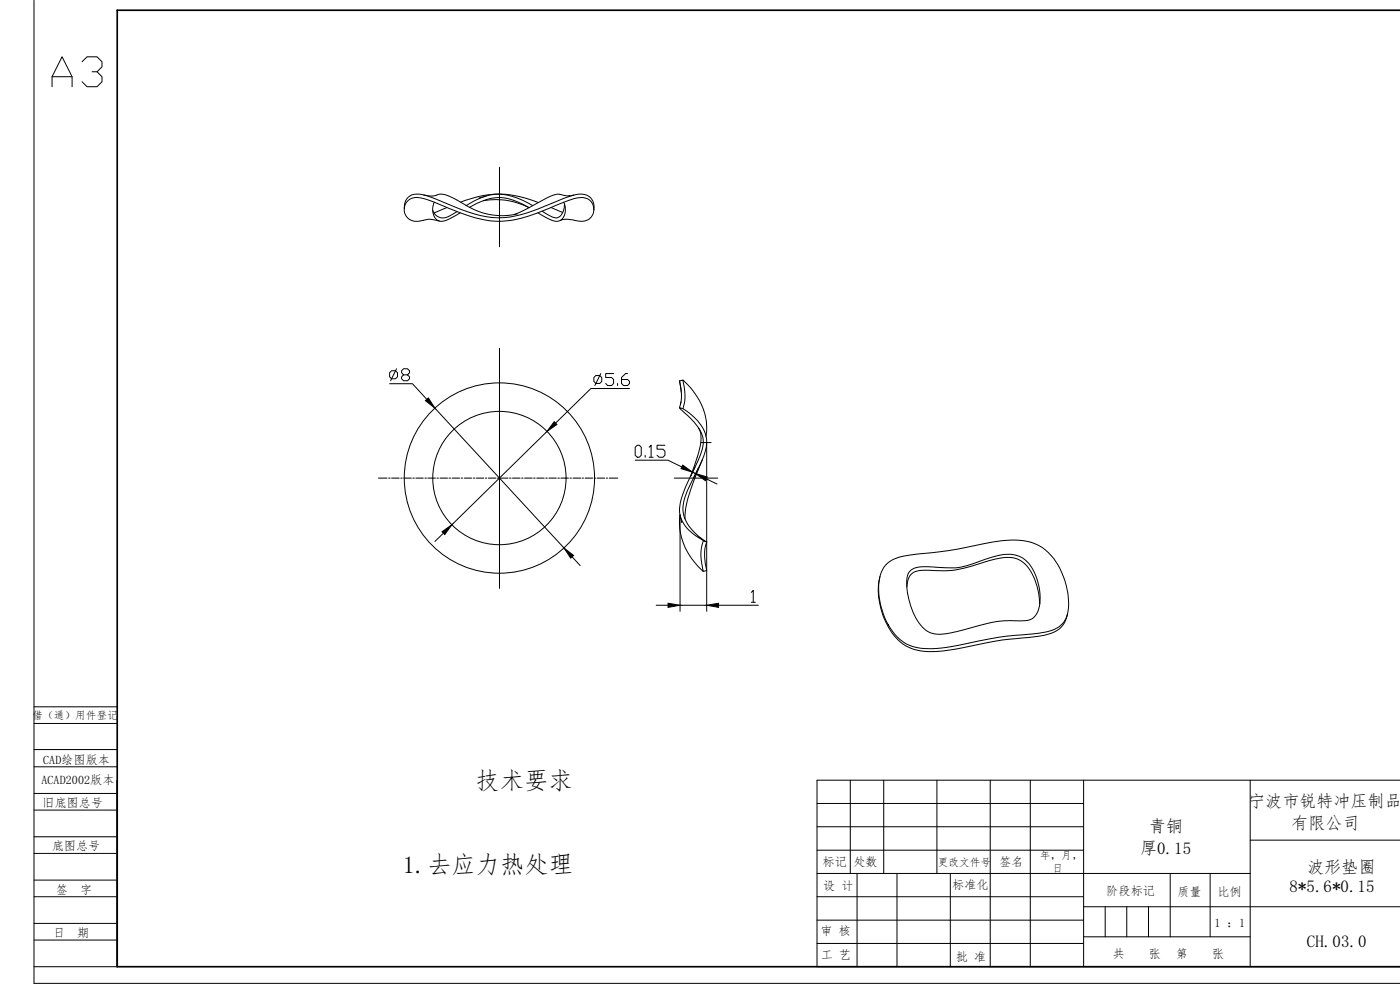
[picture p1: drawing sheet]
<svg xmlns="http://www.w3.org/2000/svg" width="420mm" height="297mm" viewBox="0 0 420 297" stroke-linecap="round" stroke-linejoin="round" font-family="sans-serif">
<path d="M420.2 3.1h-385v287h385" fill="none" stroke="#000" stroke-width=".51"/>
<g fill="none" stroke="#000" stroke-width=".3">
<path d="M10.2 .1v294.9h410M10.2 217.1h25M10.2 238.1h25M10.2 230.1h25M10.2 224.9h25M10.2 256.1h25M10.2 251.1h25M10.2 243.1h25M245.2 248.1h80M245.2 241.1h80M10.2 277.1h25M10.2 269.1h25"/>
<path d="M10.2 264.1h25M245.2 276.1h80M10.2 290.1h25M10.2 282.1h25M245.2 283.1h80"/>
</g>
<g fill="none" stroke="#000" stroke-width=".3">
<path d="M10.2 212.1h25M255.2 234.1v28M265.2 234.1v28M281.2 234.1v28M297.2 234.1v56M309.2 234.1v56M325.2 234.1v56M375.2 234.1v56M420.2 234.1h-175v56h175M245.2 255.1h80M375.2 252.1h45M245.2 269.1h80"/>
<path d="M245.2 262.1h130M257.2 262.1v28M269.2 262.1v28M285.2 262.1v28M325.2 272.1h95M35.2 290.1v-56v56M325.2 281.1h50"/>
<circle cx="149.9" cy="143.4" r="28.6"/>
<circle cx="149.9" cy="143.4" r="20"/>
</g>
<path d="M331.7 272.1v9M338.2 272.1v9M344.7 272.1v9M351.2 262.1v19M363.2 262.1v19" fill="none" stroke="#000" stroke-width=".3"/>
<!-- layer: 0 -->
<g fill="none" stroke="#000" stroke-width=".3">
<path d="M127.2 58.5a7.1 7.1 0 0 0 4.9-.3 17.7 17.7 0 0 1 7.8 3.4 20.7 20.7 0 0 0 15.4 2.6M146 58.8l-2.2 .6M172.3 58.5l-1.5 .3-1-.1a6.2 6.2 0 0 0-5.8 .8l-5.5 3-4.2 1.9M121.3 62.6a4 4 0 0 1 5.7-4.2l2.9 1a90.7 90.7 0 0 0 16 5.6 29.9 29.9 0 0 0 16.7-2.7l1.4-.6a37.4 37.4 0 0 1 10.2-3.5 3.8 3.8 0 0 1 4 4.9M129.9 63.2a3.3 3.3 0 0 0 4.8 1.7l2.5-1.4M130.3 60.7a4.1 4.1 0 0 0 1.5 5.6l1.2 .1 .9-.3 4.2-2.2M134.2 62.3l-3.9 1.6M138.2 60.6a28.7 28.7 0 0 1 23.3 .2M140 61.7a15.6 15.6 0 0 1 14-2.7l2.5 .9 3.4 1.8M145 60.2a21.6 21.6 0 0 1 13.8 2.1 16.4 16.4 0 0 0-11.4-2.8l-3.4 1.1-3.1 1.6M165.4 62.3l3.5 1.4M168.1 66.2a10 10 0 0 1 5.8 .2 3.6 3.6 0 0 0 4.3-3.8 3.6 3.6 0 0 0-4.7-3.3 51.8 51.8 0 0 0-10.8 4.1 29.3 29.3 0 0 1-16.6 2.7 81.6 81.6 0 0 1-16.6-5.7l-1.2-.5a5.5 5.5 0 0 0-5.8 .2 3.6 3.6 0 0 0-.7 4.5 3.6 3.6 0 0 0 4.2 1.7l2.6-.5 3.3 .5"/>
<path d="M169.2 60.7a4.3 4.3 0 0 1-1.2 5.5l-1 .2-1.3-.3-4.3-2.2M169.4 61.2a3.8 3.8 0 0 1-2.6 4.2l-1.2-.3-2.9-1.7M203.9 114.3l1-.2 .5 2.1 .2 3.3-.6 3.1M204.5 117.7l-.6-3.4 .6 4-.1 2-.5 2M204.9 114.1a19.9 19.9 0 0 1 7.2 15l-.2 1.9M203.9 122.3l1.5 .6a16 16 0 0 1 6.3 7.2 11.3 11.3 0 0 1-1.3 8.7l-1.9 3.8a23.7 23.7 0 0 0-3.6 10.2 12.7 12.7 0 0 0 6.7 9.5l.5 .3a16.3 16.3 0 0 1-7.5-6.5 9.5 9.5 0 0 1 .4-7.9l.7-2.1a69.1 69.1 0 0 0 5-11.2 7.2 7.2 0 0 0-1.4-6.9l-1.9-2.3zM204.4 120.6l-.2 .6M209.6 128.4a9.2 9.2 0 0 1 .1 7.2l-2.3 7M210.8 138a62.3 62.3 0 0 0-5.1 15.7l-.1 2M204.1 154.5a19.9 19.9 0 0 0 6.9 16.9l-.6-3.4a11.8 11.8 0 0 1 .7-5.8M204.1 154.8l.5 2M212.1 162.6a13.8 13.8 0 0 0 0 8.6l-1.1 .2"/>
<path d="M264.1 173a21.6 21.6 0 0 0 6.1 19.6 16.1 16.1 0 0 0 12.8 2.7l4.3-.6a123.8 123.8 0 0 1 23-3.6 12 12 0 0 0 8.4-3.2l1-1.6 .7-2.1M265.8 169.6a10.7 10.7 0 0 1 7.1-3 180.2 180.2 0 0 0 25.3-4 21.3 21.3 0 0 1 13.6 1.1 19.8 19.8 0 0 1 8.8 15.4 9.2 9.2 0 0 1-2.3 8.5 15.1 15.1 0 0 1-8.6 2.6 106.8 106.8 0 0 0-21.6 3.3 29.9 29.9 0 0 1-14 .5 15.1 15.1 0 0 1-9.4-11.1 15.9 15.9 0 0 1 .6-12.7zM272.2 176.1a4.7 4.7 0 0 1 2.5-4.6l2.8-.4a35.4 35.4 0 0 0 17.4-2.3 16.7 16.7 0 0 1 10.2-1.2 10.3 10.3 0 0 1 5.5 6.5 21.3 21.3 0 0 1 1.4 7.1M273.1 171.4a6.6 6.6 0 0 1 5.3-1.4 32.9 32.9 0 0 0 11.9-.3l5.6-1.9a14.6 14.6 0 0 1 9.2-1.1 10.1 10.1 0 0 1 6.3 7.8 13.2 13.2 0 0 1-.4 9.8 3.9 3.9 0 0 1-3.7 2h-1.3a32.3 32.3 0 0 0-12.6 1.5l-4.1 1.2a18.9 18.9 0 0 1-9.6 1 11 11 0 0 1-6-7.2 17.6 17.6 0 0 1-1.2-10.4z"/>
</g>
<path d="M204.9 114.1h.2z" fill="#000" stroke="#000" stroke-width=".3"/>
<g fill="none" stroke="#000" stroke-width=".3">
<path d="M149.9 50.2v23.8M149.9 104.5v72.1M210.3 132.8h3.1M113.6 143.5h2.6M116.6 143.5h.5M117.5 143.5h2.3M120.3 143.5h.4M121.2 143.5h2.2M123.9 143.5h.4M124.8 143.5h2.2M127.5 143.5h.5M128.4 143.5h2.3"/>
<path d="M131.1 143.5h.5M132 143.5h2.3M134.7 143.5h.5M135.7 143.5h2.2M138.4 143.5h.5M139.3 143.5h2.3M142 143.5h.5M142.9 143.5h2.3M145.7 143.5h.4M146.6 143.5h2.2M149.3 143.5h.4M150.2 143.5h2.2"/>
<path d="M152.9 143.5h.5M153.8 143.5h2.3M156.5 143.5h.5M157.4 143.5h2.3M160.1 143.5h.5M161.1 143.5h2.2M163.8 143.5h.5M164.7 143.5h2.3M167.4 143.5h.5M168.3 143.5h2.3M171.1 143.5h.4M172 143.5h2.2"/>
<path d="M174.7 143.5h.4M175.6 143.5h2.2M178.3 143.5h.5M179.2 143.5h2.3M181.9 143.5h.5M182.8 143.5h2.6M202.4 143.5h13"/>
</g>
<g fill="none" stroke="#000" stroke-width=".3">
<path d="M116.9 115.1h6.9l4.3 4.7M116.9 111.8l.6-.6h1.2l.6 .6v1.3l-.6 .6h-1.2l-.6-.6zM119 110.6l-1.8 3.6M121.1 112.5l-.6-.7v-.6l.6-.6h1.2l.6 .6v.6l-.6 .7h-1.2l-.6 .6v.6l.6 .5h1.2l.6-.5v-.6l-.6-.6M178.2 113.3l.6-.6h1.2l.6 .6v1.2l-.6 .5h-1.2l-.6-.5zM180.3 112.1l-1.8 3.6M184.2 112.1h-2.4v1.2h1.8l.6 .6v1.1l-.6 .7h-1.2l-.6-.7M185.3 115v.7M188.3 112.1h-.6l-1.2 1.2v1.7l.7 .7h1.1l.6-.7v-.5l-.6-.6h-1.8M188.9 116.6h-11.6l-10.5 10.3M130.5 122.5l38.8 42M164.2 129.4l-28.6 28"/>
<path d="M190.6 138.1h9.8l4.2 2M190.6 134.2l.7-.6h.6l.5 .6v2.4l-.5 .6h-.6l-.7-.6zM193.6 136.6v.6M194.8 134.2l.6-.6v3.6M194.8 137.2h1.2M199.6 133.6h-2.4v1.2h1.8l.6 .6v1.2l-.6 .6h-1.2l-.6-.6M212.1 132.8v50.6M133.1 160l-2.6 2.5M204.1 154.5v28.9M207.9 141.7l.8 .4M208.6 140.1l-1.4 2.9M209.6 140.5l-1.5 3"/>
<path d="M212 143.7l3.2 1.5M171.7 167.1l2.4 2.6M225.5 177.7l.6-.5v3.5M196.9 181.6h3.6M204.1 181.6h8M215.6 181.6h12M225.5 180.7h1.2"/>
</g>
<path d="M127.7 120.2l.9-.8 1.9 3.1zM166.3 126.5l.8 .9-2.9 2zM204.9 139.6l3 2.1-3.5-1.1zM132.7 159.5l2.9-2.1-2.1 3zM208.7 142.1l3.5 1-.5 1.1zM169.3 164.5l2.8 2.2-.8 .8zM200.5 181l3.6 .6-3.6 .6zM212.1 181.6l3.5-.6v1.2z" fill="#000" stroke="#000" stroke-width=".3"/>
<text font-size="13.7" x="14.8" y="27.2">A3</text>
<g font-size="7.3">
<text x="142.7" y="236.8">技术要求</text>
<text x="120.9" y="262">1.去应力热处理</text>
</g>
<g font-size="5.1">
<text x="374.6" y="242.3">宁波市锐特冲压制品</text>
<text x="344.8" y="249.6">青铜</text>
<text x="387.6" y="248.8">有限公司</text>
<text x="342.1" y="256.1">厚0.15</text>
<text x="392.3" y="261.8">波形垫圈</text>
<text x="387" y="267.7">8*5.6*0.15</text>
<text x="392.2" y="284.1">CH.03.0</text>
</g>
<g font-size="3.7">
<text x="13" y="229.2">CAD绘图版本</text>
<text x="12.4" y="235.2">ACAD2002版本</text>
<text x="12.7" y="242.1">旧底图总号</text>
<text x="15.5" y="255">底图总号</text>
<text x="246.9" y="259.7">标记</text>
<text x="256.1" y="259.7">处数</text>
<text x="299.8" y="260">签名</text>
<text x="16.8" y="268.3">签</text>
<text x="24.1" y="268.3">字</text>
<text x="247" y="267">设 计</text>
<text x="285.7" y="266.8">标准化</text>
<text x="332" y="268.6">阶段标记</text>
<text x="353.3" y="268.7">质量</text>
<text x="365.4" y="268.7">比例</text>
<text x="15.9" y="281.1">日</text>
<text x="23.2" y="281.1">期</text>
<text x="246.2" y="280.7">审 核</text>
<text x="364.5" y="278.1">1 ：1</text>
<text x="246.3" y="287.8">工 艺</text>
<text x="333.8" y="287.3">共</text>
<text x="344.8" y="287.3">张</text>
<text x="352.8" y="287.4">第</text>
<text x="363.8" y="287.4">张</text>
<text x="286.8" y="288.2">批 准</text>
</g>
<g font-size="3.2">
<text x="9.7" y="215.6">借（通）用件登记</text>
<text x="312.1" y="257.8">年，月，</text>
<text x="281.4" y="259.9">更改文件号</text>
<text x="315.8" y="261.8">日</text>
</g>
</svg>
